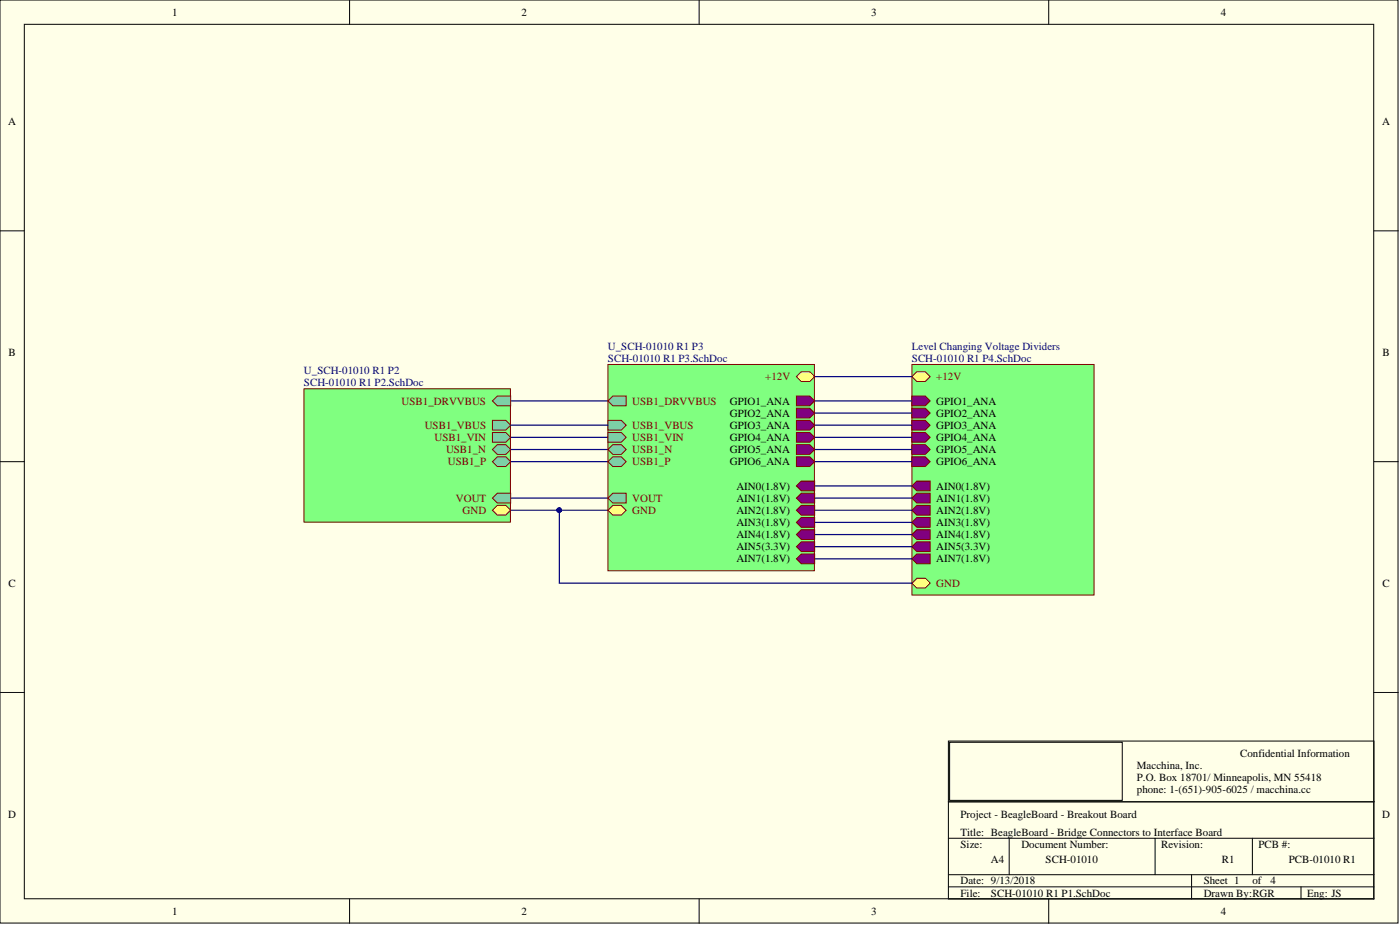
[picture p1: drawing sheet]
<svg xmlns="http://www.w3.org/2000/svg" width="292mm" height="193mm" viewBox="0 0 292 193" stroke-linecap="round" stroke-linejoin="round" font-family="sans-serif">
<g fill="#ffffe8" stroke="#000" stroke-width=".21">
<path d="M0 0h291.7v192.6h-291.7z"/>
<path d="M5.1 5.1h281.5v182.4h-281.5z"/>
</g>
<g fill="none" stroke="#000" stroke-width=".21">
<path d="M72.9 0v5.1M145.9 0v5.1M218.8 0v5.1M0 48.2h5.1M286.7 48.2h5M0 96.3h5.1M286.7 96.3h5M0 144.5h5.1M197.9 154.6h88.8v12.7h-88.8zM198.1 154.9h36.1v12.1h-36.1zM286.7 144.5h5M197.9 167.3h88.8v20.2h-88.8z"/>
<path d="M197.9 174.9h88.8M210.6 174.9v7.6M241 174.9v7.6M261.3 174.9v7.6M72.9 187.5v5.1M145.9 187.5v5.1M197.9 182.5h88.8M197.9 185h88.8M218.8 187.5v5.1M248.6 182.5v5M271.4 185v2.5"/>
</g>
<path d="M190.3 76h38v48.1h-38z" fill="#80ff80" stroke="#800000" stroke-width=".21"/>
<path d="M190.3 101.4l1-1h2.8v2h-2.8z" fill-rule="evenodd" fill="#800080"/>
<path d="M190.3 101.4l1-1h2.8v2h-2.8z" fill="none" stroke="#800000" stroke-width=".21"/>
<path d="M190.3 103.9l1-1h2.8v2h-2.8z" fill-rule="evenodd" fill="#800080"/>
<path d="M190.3 103.9l1-1h2.8v2h-2.8z" fill="none" stroke="#800000" stroke-width=".21"/>
<path d="M190.3 106.4l1-1h2.8v2.1h-2.8z" fill-rule="evenodd" fill="#800080"/>
<path d="M190.3 106.4l1-1h2.8v2.1h-2.8z" fill="none" stroke="#800000" stroke-width=".21"/>
<path d="M190.3 109l1-1h2.8v2h-2.8z" fill-rule="evenodd" fill="#800080"/>
<path d="M190.3 109l1-1h2.8v2h-2.8z" fill="none" stroke="#800000" stroke-width=".21"/>
<path d="M190.3 111.5l1-1h2.8v2h-2.8z" fill-rule="evenodd" fill="#800080"/>
<path d="M190.3 111.5l1-1h2.8v2h-2.8z" fill="none" stroke="#800000" stroke-width=".21"/>
<path d="M190.3 82.6h2.8l1 1-1 1.1h-2.8z" fill-rule="evenodd" fill="#800080"/>
<path d="M190.3 82.6h2.8l1 1-1 1.1h-2.8z" fill="none" stroke="#800000" stroke-width=".21"/>
<path d="M190.3 85.2h2.8l1 1-1 1h-2.8z" fill-rule="evenodd" fill="#800080"/>
<path d="M190.3 85.2h2.8l1 1-1 1h-2.8z" fill="none" stroke="#800000" stroke-width=".21"/>
<path d="M190.3 87.7h2.8l1 1-1 1h-2.8z" fill-rule="evenodd" fill="#800080"/>
<path d="M190.3 87.7h2.8l1 1-1 1h-2.8z" fill="none" stroke="#800000" stroke-width=".21"/>
<path d="M190.3 90.2h2.8l1 1-1 1.1h-2.8z" fill-rule="evenodd" fill="#800080"/>
<path d="M190.3 90.2h2.8l1 1-1 1.1h-2.8z" fill="none" stroke="#800000" stroke-width=".21"/>
<path d="M190.3 92.8h2.8l1 1-1 1h-2.8z" fill-rule="evenodd" fill="#800080"/>
<path d="M190.3 92.8h2.8l1 1-1 1h-2.8z" fill="none" stroke="#800000" stroke-width=".21"/>
<path d="M190.3 116.6l1-1h2.8v2h-2.8z" fill-rule="evenodd" fill="#800080"/>
<path d="M190.3 116.6l1-1h2.8v2h-2.8z" fill="none" stroke="#800000" stroke-width=".21"/>
<path d="M190.3 95.3h2.8l1 1-1 1h-2.8z" fill-rule="evenodd" fill="#800080"/>
<path d="M190.3 95.3h2.8l1 1-1 1h-2.8z" fill="none" stroke="#800000" stroke-width=".21"/>
<path d="M190.3 114.1l1-1.1h2.8v2.1h-2.8z" fill-rule="evenodd" fill="#800080"/>
<path d="M190.3 114.1l1-1.1h2.8v2.1h-2.8z" fill="none" stroke="#800000" stroke-width=".21"/>
<path d="M190.3 78.6l1-1h1.8l1 1-1 1h-1.8z" fill-rule="evenodd" fill="#ffff80"/>
<path d="M190.3 78.6l1-1h1.8l1 1-1 1h-1.8z" fill="none" stroke="#800000" stroke-width=".21"/>
<path d="M190.3 121.7l1-1.1h1.8l1 1.1-1 1h-1.8z" fill-rule="evenodd" fill="#ffff80"/>
<path d="M190.3 121.7l1-1.1h1.8l1 1.1-1 1h-1.8z" fill="none" stroke="#800000" stroke-width=".21"/>
<g fill="none" stroke="#000080" stroke-width=".25">
<path d="M170 78.6h20.3M106.5 91.2h20.3M106.5 93.8h20.3M106.5 96.3h20.3M106.5 83.6h20.3M170 91.2h20.3M170 93.8h20.3M170 96.3h20.3M170 83.6h20.3M170 86.2h20.3M170 88.7h20.3M106.5 106.4h20.3"/>
<path d="M106.5 103.9h20.3M116.7 106.4v15.3h73.6M170 103.9h20.3M170 101.4h20.3M170 106.4h20.3M170 109h20.3M170 111.5h20.3M170 114.1h20.3M170 116.6h20.3"/>
</g>
<circle cx="116.7" cy="106.4" r=".48" fill="#000080" stroke="#000080" stroke-width=".21"/>
<path d="M63.4 81.1h43.1v27.8h-43.1z" fill="#80ff80" stroke="#800000" stroke-width=".21"/>
<path d="M102.7 90.2h2.8l1 1-1 1.1h-2.8z" fill-rule="evenodd" fill="#7cd0a6"/>
<path d="M102.7 90.2h2.8l1 1-1 1.1h-2.8z" fill="none" stroke="#800000" stroke-width=".21"/>
<path d="M102.7 93.8l1.1-1h1.7l1 1-1 1h-1.7z" fill-rule="evenodd" fill="#7cd0a6"/>
<path d="M102.7 93.8l1.1-1h1.7l1 1-1 1h-1.7z" fill="none" stroke="#800000" stroke-width=".21"/>
<path d="M102.7 96.3l1.1-1h1.7l1 1-1 1h-1.7z" fill-rule="evenodd" fill="#7cd0a6"/>
<path d="M102.7 96.3l1.1-1h1.7l1 1-1 1h-1.7z" fill="none" stroke="#800000" stroke-width=".21"/>
<path d="M102.7 106.4l1.1-1h1.7l1 1-1 1.1h-1.7z" fill-rule="evenodd" fill="#ffff80"/>
<path d="M102.7 106.4l1.1-1h1.7l1 1-1 1.1h-1.7z" fill="none" stroke="#800000" stroke-width=".21"/>
<path d="M102.7 83.6l1.1-1h2.7v2.1h-2.7z" fill-rule="evenodd" fill="#7cd0a6"/>
<path d="M102.7 83.6l1.1-1h2.7v2.1h-2.7z" fill="none" stroke="#800000" stroke-width=".21"/>
<path d="M102.7 103.9l1.1-1h2.7v2h-2.7z" fill-rule="evenodd" fill="#7cd0a6"/>
<path d="M102.7 103.9l1.1-1h2.7v2h-2.7z" fill="none" stroke="#800000" stroke-width=".21"/>
<path d="M102.7 87.7h2.8l1 1-1 1h-2.8z" fill-rule="evenodd" fill="#7cd0a6"/>
<path d="M102.7 87.7h2.8l1 1-1 1h-2.8z" fill="none" stroke="#800000" stroke-width=".21"/>
<path d="M126.8 76h43.1v43.1h-43.1z" fill="#80ff80" stroke="#800000" stroke-width=".21"/>
<path d="M126.8 90.2h2.8l1 1-1 1.1h-2.8z" fill-rule="evenodd" fill="#7cd0a6"/>
<path d="M126.8 90.2h2.8l1 1-1 1.1h-2.8z" fill="none" stroke="#800000" stroke-width=".21"/>
<path d="M126.8 93.8l1.1-1h1.7l1 1-1 1h-1.7z" fill-rule="evenodd" fill="#7cd0a6"/>
<path d="M126.8 93.8l1.1-1h1.7l1 1-1 1h-1.7z" fill="none" stroke="#800000" stroke-width=".21"/>
<path d="M126.8 96.3l1.1-1h1.7l1 1-1 1h-1.7z" fill-rule="evenodd" fill="#7cd0a6"/>
<path d="M126.8 96.3l1.1-1h1.7l1 1-1 1h-1.7z" fill="none" stroke="#800000" stroke-width=".21"/>
<path d="M126.8 106.4l1.1-1h1.7l1 1-1 1.1h-1.7z" fill-rule="evenodd" fill="#ffff80"/>
<path d="M126.8 106.4l1.1-1h1.7l1 1-1 1.1h-1.7z" fill="none" stroke="#800000" stroke-width=".21"/>
<path d="M166.2 101.4l1-1h2.8v2h-2.8z" fill-rule="evenodd" fill="#800080"/>
<path d="M166.2 101.4l1-1h2.8v2h-2.8z" fill="none" stroke="#800000" stroke-width=".21"/>
<path d="M166.2 103.9l1-1h2.8v2h-2.8z" fill-rule="evenodd" fill="#800080"/>
<path d="M166.2 103.9l1-1h2.8v2h-2.8z" fill="none" stroke="#800000" stroke-width=".21"/>
<path d="M166.2 106.4l1-1h2.8v2.1h-2.8z" fill-rule="evenodd" fill="#800080"/>
<path d="M166.2 106.4l1-1h2.8v2.1h-2.8z" fill="none" stroke="#800000" stroke-width=".21"/>
<path d="M166.2 109l1-1h2.8v2h-2.8z" fill-rule="evenodd" fill="#800080"/>
<path d="M166.2 109l1-1h2.8v2h-2.8z" fill="none" stroke="#800000" stroke-width=".21"/>
<path d="M166.2 111.5l1-1h2.8v2h-2.8z" fill-rule="evenodd" fill="#800080"/>
<path d="M166.2 111.5l1-1h2.8v2h-2.8z" fill="none" stroke="#800000" stroke-width=".21"/>
<path d="M166.2 82.6h2.8l1 1-1 1.1h-2.8z" fill-rule="evenodd" fill="#800080"/>
<path d="M166.2 82.6h2.8l1 1-1 1.1h-2.8z" fill="none" stroke="#800000" stroke-width=".21"/>
<path d="M166.2 87.7h2.8l1 1-1 1h-2.8z" fill-rule="evenodd" fill="#800080"/>
<path d="M166.2 87.7h2.8l1 1-1 1h-2.8z" fill="none" stroke="#800000" stroke-width=".21"/>
<path d="M166.2 90.2h2.8l1 1-1 1.1h-2.8z" fill-rule="evenodd" fill="#800080"/>
<path d="M166.2 90.2h2.8l1 1-1 1.1h-2.8z" fill="none" stroke="#800000" stroke-width=".21"/>
<path d="M166.2 92.8h2.8l1 1-1 1h-2.8z" fill-rule="evenodd" fill="#800080"/>
<path d="M166.2 92.8h2.8l1 1-1 1h-2.8z" fill="none" stroke="#800000" stroke-width=".21"/>
<path d="M166.2 116.6l1-1h2.8v2h-2.8z" fill-rule="evenodd" fill="#800080"/>
<path d="M166.2 116.6l1-1h2.8v2h-2.8z" fill="none" stroke="#800000" stroke-width=".21"/>
<path d="M166.2 95.3h2.8l1 1-1 1h-2.8z" fill-rule="evenodd" fill="#800080"/>
<path d="M166.2 95.3h2.8l1 1-1 1h-2.8z" fill="none" stroke="#800000" stroke-width=".21"/>
<path d="M166.2 114.1l1-1.1h2.8v2.1h-2.8z" fill-rule="evenodd" fill="#800080"/>
<path d="M166.2 114.1l1-1.1h2.8v2.1h-2.8z" fill="none" stroke="#800000" stroke-width=".21"/>
<path d="M166.2 78.6l1-1h1.8l1 1-1 1h-1.8z" fill-rule="evenodd" fill="#ffff80"/>
<path d="M166.2 78.6l1-1h1.8l1 1-1 1h-1.8z" fill="none" stroke="#800000" stroke-width=".21"/>
<path d="M166.2 85.2h2.8l1 1-1 1h-2.8z" fill-rule="evenodd" fill="#800080"/>
<path d="M166.2 85.2h2.8l1 1-1 1h-2.8z" fill="none" stroke="#800000" stroke-width=".21"/>
<path d="M126.8 83.6l1.1-1h2.7v2.1h-2.7z" fill-rule="evenodd" fill="#7cd0a6"/>
<path d="M126.8 83.6l1.1-1h2.7v2.1h-2.7z" fill="none" stroke="#800000" stroke-width=".21"/>
<path d="M126.8 103.9l1.1-1h2.7v2h-2.7z" fill-rule="evenodd" fill="#7cd0a6"/>
<path d="M126.8 103.9l1.1-1h2.7v2h-2.7z" fill="none" stroke="#800000" stroke-width=".21"/>
<path d="M126.8 87.7h2.8l1 1-1 1h-2.8z" fill-rule="evenodd" fill="#7cd0a6"/>
<path d="M126.8 87.7h2.8l1 1-1 1h-2.8z" fill="none" stroke="#800000" stroke-width=".21"/>
<path d="M106.5 88.7h20.3" fill="none" stroke="#000080" stroke-width=".25"/>
<g font-size="2.3">
<text x="35.9" y="3.3">1</text>
<text x="108.8" y="3.3">2</text>
<text x="181.8" y="3.3">3</text>
<text x="254.7" y="3.3">4</text>
<text x="1.7" y="26.1">A</text>
<text x="288.4" y="26.1">A</text>
<text x="1.8" y="74.3">B</text>
<text x="288.4" y="74.3">B</text>
<text x="152.3" y="84.4">GPIO1_ANA</text>
<text x="152.3" y="89.5">GPIO3_ANA</text>
<text x="152.3" y="86.9">GPIO2_ANA</text>
<text x="195.3" y="84.4">GPIO1_ANA</text>
<text x="195.3" y="86.9">GPIO2_ANA</text>
<text x="195.3" y="89.5">GPIO3_ANA</text>
<text x="152.3" y="92">GPIO4_ANA</text>
<text x="152.3" y="94.5">GPIO5_ANA</text>
<text x="195.3" y="92">GPIO4_ANA</text>
<text x="195.3" y="94.5">GPIO5_ANA</text>
<text x="152.3" y="97.1">GPIO6_ANA</text>
<text x="195.3" y="97.1">GPIO6_ANA</text>
<text x="153.6" y="102.1">AIN0(1.8V)</text>
<text x="153.6" y="104.7">AIN1(1.8V)</text>
<text x="153.6" y="107.2">AIN2(1.8V)</text>
<text x="195.3" y="102.1">AIN0(1.8V)</text>
<text x="195.3" y="104.7">AIN1(1.8V)</text>
<text x="195.3" y="107.2">AIN2(1.8V)</text>
<text x="153.6" y="109.7">AIN3(1.8V)</text>
<text x="153.6" y="112.3">AIN4(1.8V)</text>
<text x="195.3" y="109.7">AIN3(1.8V)</text>
<text x="195.3" y="112.3">AIN4(1.8V)</text>
<text x="153.6" y="117.3">AIN7(1.8V)</text>
<text x="153.6" y="114.8">AIN5(3.3V)</text>
<text x="195.3" y="117.3">AIN7(1.8V)</text>
<text x="195.3" y="114.8">AIN5(3.3V)</text>
<text x="1.8" y="122.4">C</text>
<text x="288.4" y="122.4">C</text>
<text x="237.2" y="160.4">Macchina, Inc.</text>
<text x="258.8" y="157.9">Confidential Information</text>
<text x="237.2" y="165.5">phone: 1-(651)-905-6025 / macchina.cc</text>
<text x="237.2" y="163">P.O. Box 18701/ Minneapolis, MN 55418</text>
<text x="1.7" y="170.6">D</text>
<text x="200.4" y="170.6">Project - BeagleBoard - Breakout Board</text>
<text x="288.4" y="170.6">D</text>
<text x="200.4" y="174.4">Title: BeagleBoard - Bridge Connectors to Interface Board</text>
<text x="200.4" y="176.9">Size:</text>
<text x="206.8" y="179.9">A4</text>
<text x="213.1" y="176.9">Document Number:</text>
<text x="218.2" y="179.9">SCH-01010</text>
<text x="242.3" y="176.9">Revision:</text>
<text x="255" y="179.9">R1</text>
<text x="262.6" y="176.9">PCB #:</text>
<text x="268.9" y="179.9">PCB-01010 R1</text>
<text x="200.4" y="184.5">Date: 9/13/2018</text>
<text x="251.1" y="184.5">Sheet 1</text>
<text x="261.3" y="184.5">of</text>
<text x="265.1" y="184.5">4</text>
<text x="35.9" y="190.8">1</text>
<text x="108.8" y="190.8">2</text>
<text x="181.8" y="190.8">3</text>
<text x="200.4" y="187">File:</text>
<text x="206.8" y="187">SCH-01010 R1 P1.SchDoc</text>
<text x="251.1" y="187">Drawn By:RGR</text>
<text x="254.7" y="190.8">4</text>
<text x="272.7" y="187">Eng: JS</text>
</g>
<g font-size="2.3" fill="#000080">
<text x="126.8" y="73">U_SCH-01010 R1 P3</text>
<text x="126.8" y="75.5">SCH-01010 R1 P3.SchDoc</text>
<text x="190.3" y="73">Level Changing Voltage Dividers</text>
<text x="190.3" y="75.5">SCH-01010 R1 P4.SchDoc</text>
<text x="63.4" y="78.1">U_SCH-01010 R1 P2</text>
<text x="63.4" y="80.6">SCH-01010 R1 P2.SchDoc</text>
</g>
<g font-size="2.3" fill="#800000">
<text x="159.7" y="79.3">+12V</text>
<text x="195.3" y="79.3">+12V</text>
<text x="83.8" y="84.4">USB1_DRVVBUS</text>
<text x="88.6" y="89.5">USB1_VBUS</text>
<text x="131.9" y="84.4">USB1_DRVVBUS</text>
<text x="131.9" y="89.5">USB1_VBUS</text>
<text x="90.7" y="92">USB1_VIN</text>
<text x="93.1" y="94.5">USB1_N</text>
<text x="131.9" y="92">USB1_VIN</text>
<text x="131.9" y="94.5">USB1_N</text>
<text x="93.4" y="97.1">USB1_P</text>
<text x="131.9" y="97.1">USB1_P</text>
<text x="95.1" y="104.7">VOUT</text>
<text x="96.5" y="107.2">GND</text>
<text x="131.9" y="107.2">GND</text>
<text x="131.9" y="104.7">VOUT</text>
<text x="195.3" y="122.4">GND</text>
</g>
</svg>
